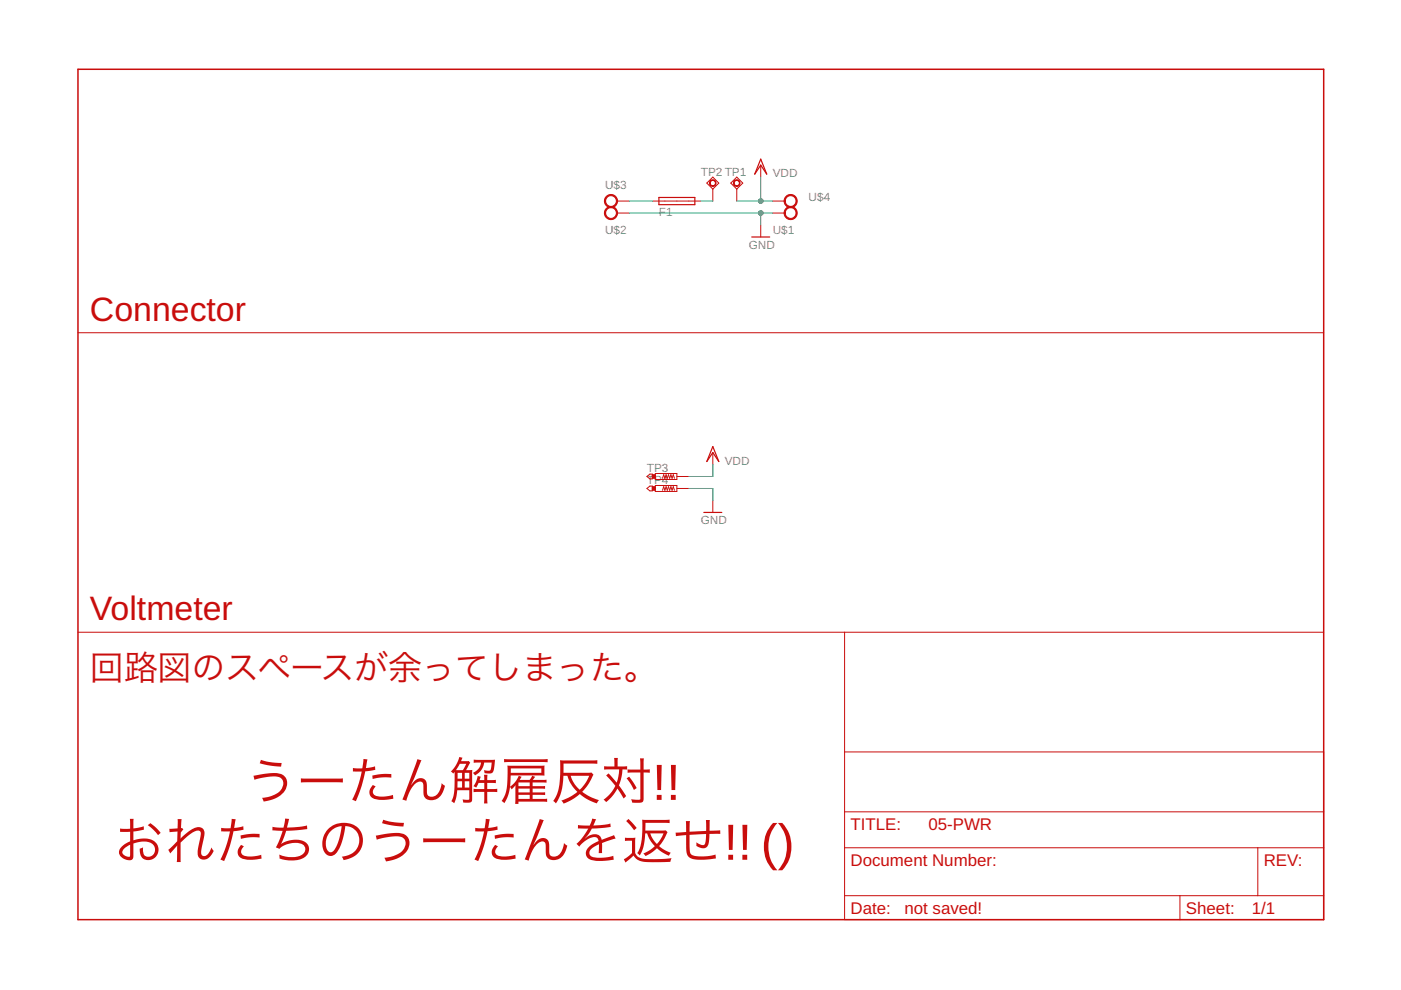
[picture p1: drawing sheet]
<svg xmlns="http://www.w3.org/2000/svg" width="297mm" height="210mm" viewBox="0 0 297 210" stroke-linecap="round" stroke-linejoin="round" font-family="sans-serif">
<g fill="none" stroke="#c90d0c" stroke-width=".21">
<path d="M149.9 38.8l1.2-1.3 1.3 1.3-1.3 1.3zM154.9 38.8l1.3-1.3 1.3 1.3-1.3 1.3zM161.3 35v2.5M130.8 42.6h2.5M130.8 45.2h2.5M138.4 42.6h10.2M151.1 40.1v2.5M156.2 40.1v2.5M161.3 47.7v2.5M163.8 42.6h2.6M163.8 45.2h2.6M16.5 70.5h264.1"/>
<path d="M151.1 95.9v2.6M137.2 101l.6-.5h.5v1h-.5zM137.2 103.6l.6-.5h.5v1h-.5zM138.9 100.4h4.6v1.3h-4.6zM138.9 102.9h4.6v1.3h-4.6zM140.5 101.4l.2-.8 .3 .8 .2-.8 .3 .8 .2-.8 .3 .8 .2-.8 .3 .8 .2-.8 .3 .8M140.5 103.9l.2-.7 .3 .7 .2-.7 .3 .7 .2-.7 .3 .7 .2-.7 .3 .7 .2-.7 .3 .7M143.5 101h2.5M143.5 103.6h2.5M151.1 106.1v2.5M16.5 134h264.1M179.1 134v61h101.5v-35.6h-101.5"/>
<path d="M179.1 179.7h101.5M179.1 172.1h101.5M266.7 179.7v10.2M179.1 189.9h101.5M250.2 189.9v5.1"/>
</g>
<path d="M16.5 14.7h264.1v180.3h-264.1z" fill="none" stroke="#c90d0c" stroke-width=".32"/>
<path d="M161.3 33.7l1.3 3.2-1.3-1.9-1.3 1.9zM139.7 41.9h7.6v1.5h-7.6zM159.4 50.2h3.8M151.1 94.7l1.3 3.2-1.3-2-1.2 2zM149.2 108.6h3.8" fill="none" stroke="#c90d0c" stroke-width=".25"/>
<g fill="#c90d0c" stroke="#c90d0c" stroke-width=".21">
<path d="M155.7 38.4a.71 .71 0 0 1 1.1 0 .71 .71 0 0 1-.4 1.1 .71 .71 0 0 1-.9-.7h.1a.56 .56 0 0 1 .8-.5 .56 .56 0 0 1 .2 .9 .56 .56 0 0 1-.9-.2l-.2-.2z" fill-rule="evenodd"/>
<path d="M150.6 38.4a.71 .71 0 0 1 1.1 0 .71 .71 0 0 1-.4 1.1 .71 .71 0 0 1-.9-.7h.2a.56 .56 0 0 1 .8-.4 .56 .56 0 0 1 .1 .9 .56 .56 0 0 1-.9-.3v-.2h-.2z" fill-rule="evenodd"/>
<path d="M166.6 44.2a1.39 1.39 0 0 1 2.2 .3 1.39 1.39 0 0 1-.8 2 1.39 1.39 0 0 1-1.8-1.3h.3a1.14 1.14 0 0 1 1.7-1 1.14 1.14 0 0 1 .1 1.9 1.14 1.14 0 0 1-1.8-.7v-.2h-.3z" fill-rule="evenodd"/>
<path d="M128.5 44.2a1.39 1.39 0 0 1 2.2 .3 1.39 1.39 0 0 1-.8 2 1.39 1.39 0 0 1-1.8-1.3h.3a1.15 1.15 0 0 1 1.6-1.1 1.15 1.15 0 0 1 .3 1.9 1.15 1.15 0 0 1-1.9-.6v-.2h-.3z" fill-rule="evenodd"/>
<path d="M128.5 41.7a1.39 1.39 0 0 1 2.2 .2 1.39 1.39 0 0 1-.8 2.1 1.39 1.39 0 0 1-1.8-1.4h.3a1.15 1.15 0 0 1 1.6-1.1 1.15 1.15 0 0 1 .3 2 1.15 1.15 0 0 1-1.9-.6v-.3h-.3z" fill-rule="evenodd"/>
<path d="M166.6 41.7a1.39 1.39 0 0 1 2.2 .2 1.39 1.39 0 0 1-.8 2.1 1.39 1.39 0 0 1-1.8-1.4h.3a1.14 1.14 0 0 1 1.7-.9 1.14 1.14 0 0 1 .1 1.9 1.14 1.14 0 0 1-1.8-.7v-.3h-.3z" fill-rule="evenodd"/>
</g>
<g fill="#c90d0c" stroke="#c90d0c" stroke-width=".21">
<path d="M138.3 100.6h.6v.8h-.6z"/>
<path d="M138.3 103.2h.6v.7h-.6z"/>
</g>
<path d="M161.3 37.5v5.1M133.3 42.6h5.1M133.3 45.2h30.5M148.6 42.6h2.5M156.2 42.6h7.6M161.3 45.2v2.5M151.1 98.5v2.5h-5.1M146 103.6h5.1v2.5" fill="none" stroke="#0dab76" stroke-width=".21"/>
<g fill="#0dab76" stroke="#0dab76" stroke-width=".21">
<circle cx="161.3" cy="45.2" r=".51"/>
<circle cx="161.3" cy="42.6" r=".51"/>
</g>
<g font-size="10.8" fill="#c90d0c">
<text x="52.1" y="169.6">うーたん解雇反対!!</text>
<text x="24.1" y="182.3">おれたちのうーたんを返せ!! ()</text>
</g>
<g font-size="7.2" fill="#c90d0c">
<text x="19.1" y="68">Connector</text>
<text x="19.1" y="131.5">Voltmeter</text>
<text x="19.1" y="144.2">回路図のスペースが余ってしまった。</text>
</g>
<g font-size="3.6" fill="#c90d0c">
<text x="180.3" y="175.9">TITLE:</text>
<text x="196.8" y="175.9">05-PWR</text>
<text x="180.3" y="183.6">Document Number:</text>
<text x="267.9" y="183.6">REV:</text>
<text x="180.3" y="193.7">Date:</text>
<text x="191.8" y="193.7">not saved!</text>
<text x="251.4" y="193.7">Sheet:</text>
<text x="265.4" y="193.7">1/1</text>
</g>
<g font-size="2.5" fill="#808080">
<text x="128.3" y="40.1">U$3</text>
<text x="148.6" y="37.4">TP2 TP1</text>
<text x="163.8" y="37.5">VDD</text>
<text x="139.7" y="45.8">F1</text>
<text x="171.4" y="42.6">U$4</text>
<text x="128.3" y="49.6">U$2</text>
<text x="158.7" y="52.8">GND</text>
<text x="163.8" y="49.6">U$1</text>
<text x="137.2" y="100">TP3</text>
<text x="153.7" y="98.5">VDD</text>
<text x="137.2" y="102.6">TP4</text>
<text x="148.6" y="111.2">GND</text>
</g>
</svg>
